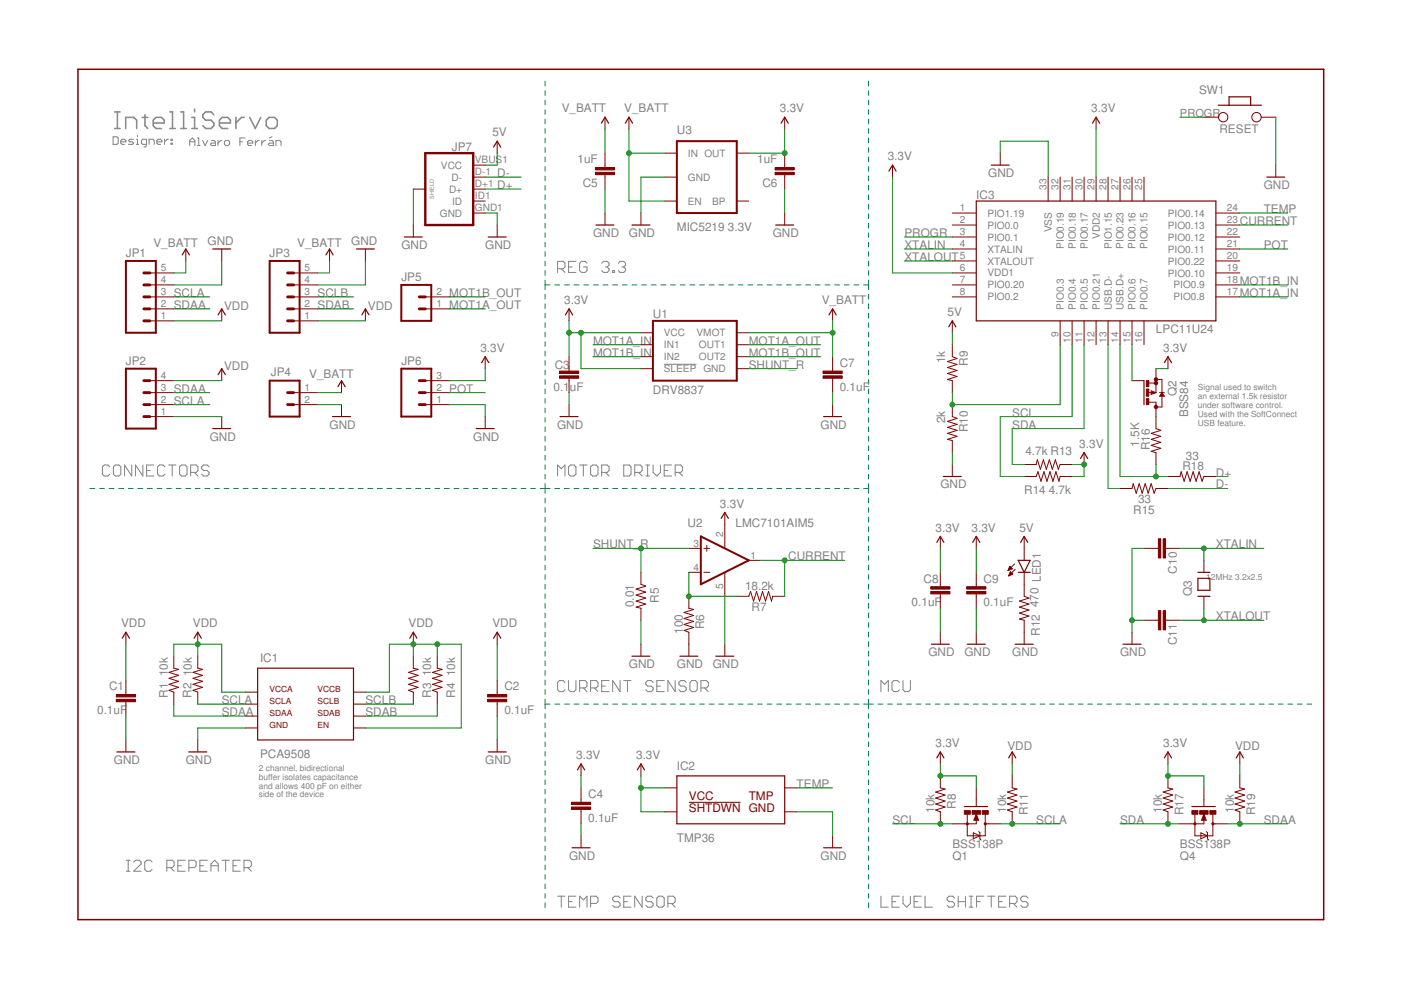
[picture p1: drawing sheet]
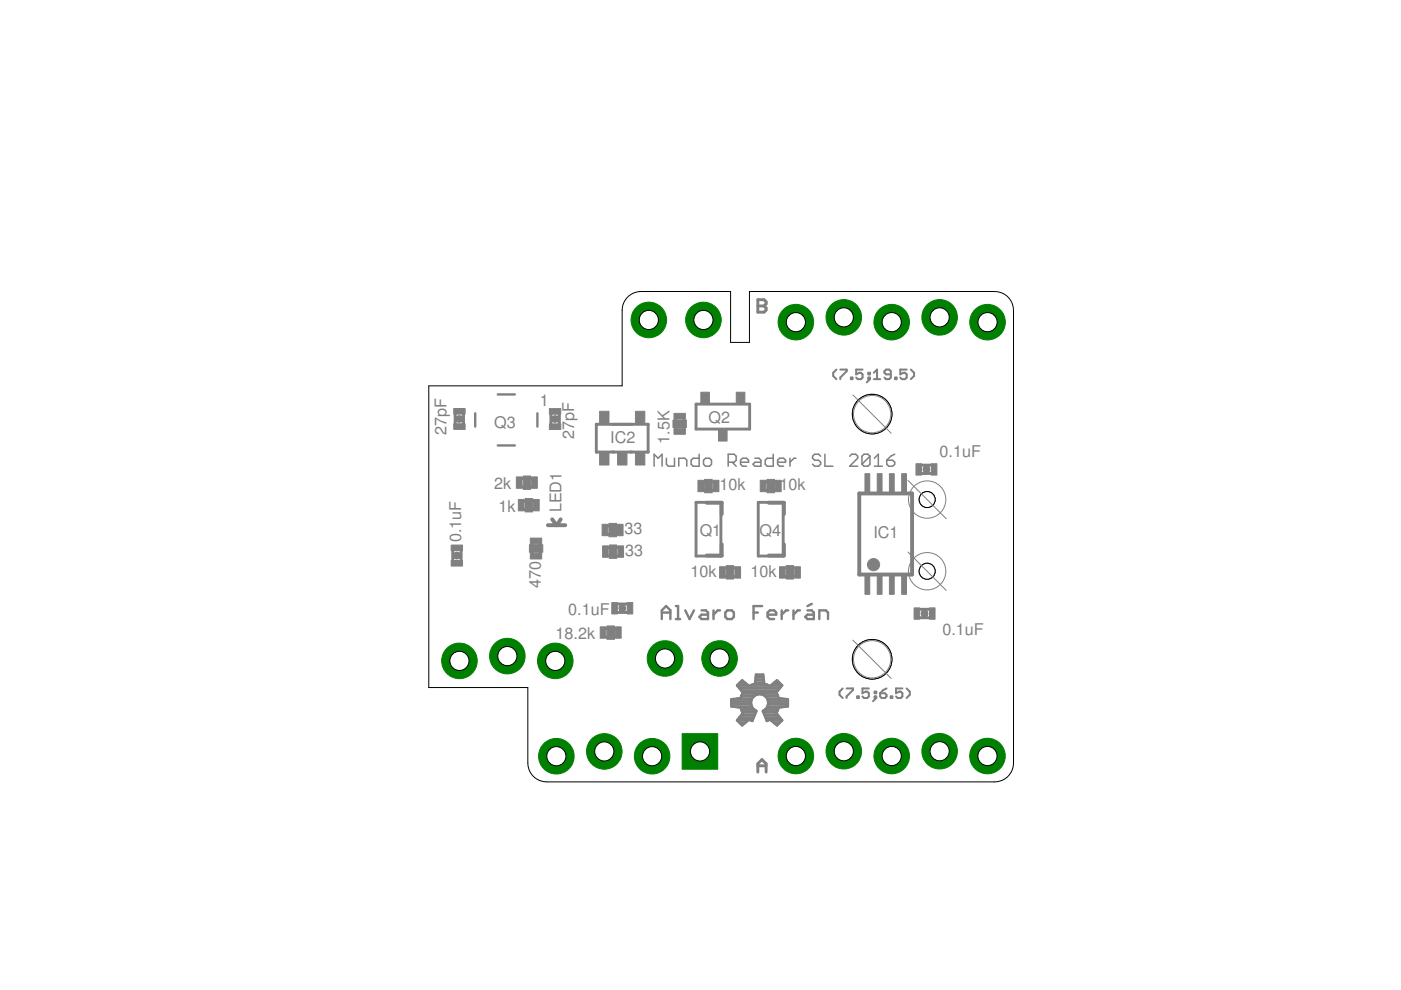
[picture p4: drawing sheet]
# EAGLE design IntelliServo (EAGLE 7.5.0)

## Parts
C1  0.1uF  CAP0402-CAP  [0402-CAP]
C2  0.1uF  CAP0402-CAP  [0402-CAP]
C3  0.1uF  0.1UF-16V(+-10%)(0402)  [0402-CAP]
C4  0.1uF  CAP0402-CAP  [0402-CAP]
C5  1uF  CAP0402-CAP  [0402-CAP]
C6  1uF  CAP0402-CAP  [0402-CAP]
C7  0.1uF  0.1UF-16V(+-10%)(0402)  [0402-CAP]
C8  0.1uF  CAP0402-CAP  [0402-CAP]
C9  0.1uF  CAP0402-CAP  [0402-CAP]
C10  27pF  CAP0402-CAP  [0402-CAP]
C11  27pF  CAP0402-CAP  [0402-CAP]
IC1  PCA9508  [TSSOP8]
IC2  TMP36  [SOT23-5]
IC3  LPC11U24  LPC11U2X_HVQFN33(5X5)  [HVQFN33_5X5MM]
JP1  M05LOCK  [1X05_LOCK]
JP2  M04LOCK  [1X04_LOCK]
JP3  M05LOCK  [1X05_LOCK]
JP4  M02LOCK  [1X02_LOCK]
JP5  M02LOCK  [1X02_LOCK]
JP6  M03LOCK  [1X03_LOCK]
JP7  USB_MICROB  USB_MICROB_PLUGCONN-11752  [USB-B-MICRO-SMD_V03]
LED1  LED0603  [LED-0603]
Q1  BSS138P  MOSFET-NCHANNELBSS138  [SOT23-3]
Q2  BSS84  [SOT23]
Q3  12MHz 3.2x2.5  CRYSTAL3.2X2.5  [CRYSTAL_3.2X2.5]
Q4  BSS138P  MOSFET-NCHANNELBSS138  [SOT23-3]
R1  10k  RESISTOR0402-RES  [0402-RES]
R2  10k  RESISTOR0402-RES  [0402-RES]
R3  10k  RESISTOR0402-RES  [0402-RES]
R4  10k  RESISTOR0402-RES  [0402-RES]
R5  0.01  RESISTOR0805-RES  [0805]
R6  100  RESISTOR0402-RES  [0402-RES]
R7  18.2k  RESISTOR0402-RES  [0402-RES]
R8  10k  RESISTOR0402-RES  [0402-RES]
R9  1k  RESISTOR0402-RES  [0402-RES]
R10  2k  RESISTOR0402-RES  [0402-RES]
R11  10k  RESISTOR0402-RES  [0402-RES]
R12  470  RESISTOR0402-RES  [0402-RES]
R13  4.7k  RESISTOR0402-RES  [0402-RES]
R14  4.7k  RESISTOR0402-RES  [0402-RES]
R15  33  RESISTOR0402-RES  [0402-RES]
R16  1.5K  RESISTOR0402-RES  [0402-RES]
R17  10k  RESISTOR0402-RES  [0402-RES]
R18  33  RESISTOR0402-RES  [0402-RES]
R19  10k  RESISTOR0402-RES  [0402-RES]
SW1  RESET  PB157  [157SW]
U1  DRV8837  [DSG]
U2  LMC7101AIM5  [SOT23-5]
U3  MIC5219 3.3V  V_REG_MIC52193.3V  [SOT23-5]

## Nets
3.3V: C3.1 C4.1 C6.2 C8.1 C9.1 IC2.2(VCC) IC2.4(!SHTDWN) IC3.6(VDD1) IC3.29(VDD2) JP6.3 Q1.1(G) Q2.2(S) Q4.1(G) R8.2 R13.1 R14.2 R17.2 U1.7(!SLEEP) U1.8(VCC) U2.2(V+) U3.5(OUT)
5V: JP7.VBUS1(VCC) LED1.A R9.1
CURRENT: IC3.23(PIO0.13) R7.2 U2.1(OUT)
D+: JP7.D+1(D+) R18.1
D-: JP7.D-1(D-) R15.1
GND: C1.2 C2.2 C3.2 C4.2 C5.1 C6.1 C7.2 C8.2 C9.2 C10.2 C11.2 IC1.4(GND) IC2.5(GND) IC3.33(VSS) JP1.4 JP2.1 JP3.4 JP4.2 JP6.1 JP7.GND1(GND) JP7.SHIELD1(SHIELD) JP7.SHIELD2(SHIELD) JP7.SHIELD3(SHIELD) R5.2 R6.1 R10.2 R12.2 SW1.2 U2.5(V-) U3.2(GND)
MOT1A_IN: IC3.17(PIO0.8) U1.6(IN1)
MOT1A_OUT: JP5.1 U1.2(OUT1)
MOT1B_IN: IC3.18(PIO0.9) U1.5(IN2)
MOT1B_OUT: JP5.2 U1.3(OUT2)
N$2: LED1.C R12.1
N$4: R6.2 R7.1 U2.4(-IN)
N$27: IC3.14(USB.D+) R16.2 R18.2
N$29: IC3.13(USB.D-) R15.2
N$30: Q2.3(D) R16.1
N$31: IC3.15(PIO0.6) Q2.1(G)
P0.3/ISP_COMMAND_USB_HIGH: IC3.9(PIO0.3) R9.2 R10.1
POT: IC3.21(PIO0.11) JP6.2
PROGR: IC3.3(PIO0.1) SW1.1
SCL: IC3.10(PIO0.4) Q1.2(S) R8.1 R14.1
SCLA: IC1.2(SCLA) JP1.3 JP2.2 Q1.3(D) R2.1 R11.1
SCLB: IC1.7(SCLB) JP3.3 R3.1
SDA: IC3.11(PIO0.5) Q4.2(S) R13.2 R17.1
SDAA: IC1.3(SDAA) JP1.2 JP2.3 Q4.3(D) R1.1 R19.1
SDAB: IC1.6(SDAB) JP3.2 R4.1
SHUNT_R: R5.1 U1.4(GND) U1.PAD(GND) U2.3(+IN)
TEMP: IC2.1(TMP) IC3.24(PIO0.14)
V_BATT: C5.2 C7.1 JP1.5 JP3.5 JP4.1 U1.1(VMOT) U3.1(IN) U3.3(EN)
VDD: C1.1 C2.1 IC1.1(VCCA) IC1.5(EN) IC1.8(VCCB) JP1.1 JP2.4 JP3.1 R1.2 R2.2 R3.2 R4.2 R11.2 R19.2
XTALIN: C10.1 IC3.4(XTALIN) Q3.3
XTALOUT: C11.1 IC3.5(XTALOUT) Q3.1
Unconnected: IC3.1(PIO1.19) IC3.2(PIO0.0) IC3.7(PIO0.20) IC3.8(PIO0.2) IC3.12(PIO0.21) IC3.16(PIO0.7) IC3.19(PIO0.10) IC3.20(PIO0.22) IC3.22(PIO0.12) IC3.25(PIO0.15) IC3.26(PIO0.16) IC3.27(PIO0.23) IC3.28(PIO1.15) IC3.30(PIO0.17) IC3.31(PIO0.18) IC3.32(PIO0.19) JP7.ID1(ID) U3.4(BP)

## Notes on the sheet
- IntelliServo
- Designer: | Alvaro Ferrán
- REG 3.3
- Signal used to switch
  an external 1.5k resistor
  under software control.
  Used with the SoftConnect
  USB feature.
- CONNECTORS | MOTOR DRIVER
- IC1
- CURRENT SENSOR | MCU
- PCA9508
- IC2
- 2 channel, bidirectional
  buffer isolates capacitance
  and allows 400 pF on either
  side of the device
- TMP36
- I2C REPEATER
- TEMP SENSOR | LEVEL SHIFTERS

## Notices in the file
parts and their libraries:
SparkFun-Aesthetics: Licensing: Creative Commons ShareAlike 4.0 International - https://creativecommons.org/licenses/by-sa/4.0
